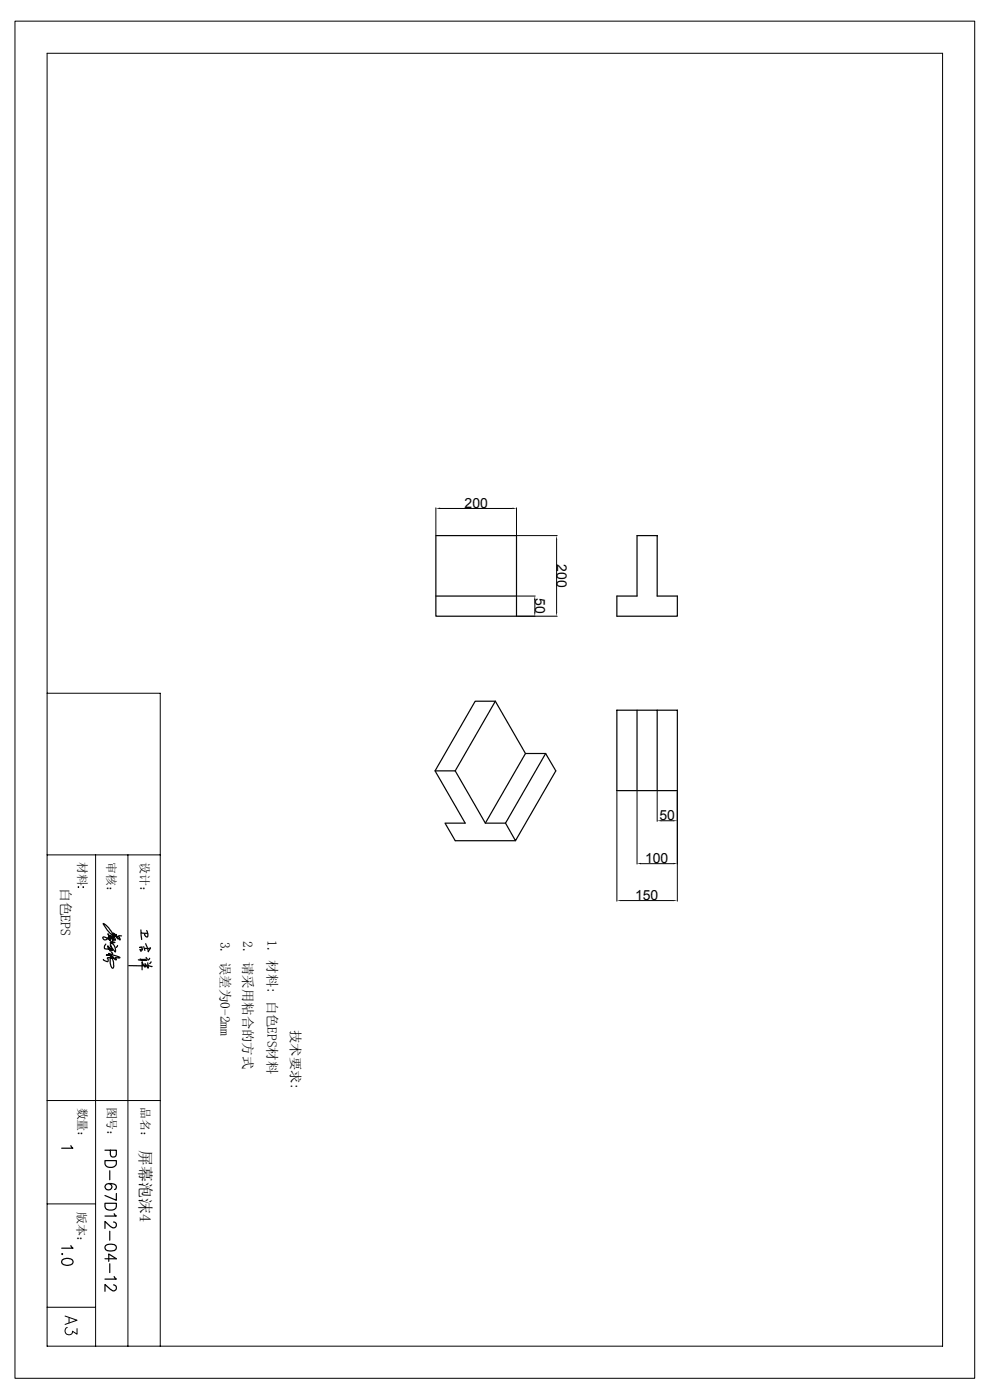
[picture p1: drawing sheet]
<svg xmlns="http://www.w3.org/2000/svg" width="210mm" height="297mm" viewBox="0 0 210 297" stroke-linecap="round" stroke-linejoin="round" font-family="sans-serif">
<g fill="none" stroke="#000" stroke-width=".25">
<path d="M92.5 113.6h17.1v17.1h-17.1zM135.1 113.6h4.3v12.8h4.3v4.3h-12.8v-4.3h4.2zM92.5 126.4h17.1M105.1 148.8h-4.3l-8.5 14.7M105.1 148.8l-8.5 14.7M105.1 148.8l6.4 11.1M115.7 159.9l2.2 3.6-8.6 14.9-2.1-3.8M115.7 159.9l-8.5 14.7h-4.2l-6.4-11.1M115.7 159.9h-4.2l-8.5 14.7M130.9 150.7h12.8v17h-12.8zM135.1 150.7v17M139.4 150.7v17"/>
<path d="M96.6 163.5h-4.3l6.4 11.1h-4.3l2.2 3.8h12.7M25.8 198.5l-.7 .1 .4 .6-.1 .2-.8-1.2 .4 1-1-1.2 .3 .7a6.8 6.8 0 0 1-2.4-2.8 6.2 6.2 0 0 1 2.6 3.6l-.3-.2-.3-.7v1.1l-.4-1.3 .2 .7-.8-1 .5 1.1-.1 .2-.2-.7a.69 .69 0 0 1-.4 .6 .69 .69 0 0 1-.8-.1l-.1-.3a1.25 1.25 0 0 1 1.4 .5 1.29 1.29 0 0 0 1.2 .5l-1 .1a1.62 1.62 0 0 1 1.1 2l-.8-.9-.2-.7 .3 1.3-.9-1a1.06 1.06 0 0 0 .5 1h.1a.23 .23 0 0 0-.1-.3 .23 .23 0 0 0-.2 0l-.8-.1a.6 .6 0 0 1 0-1M29.9 197.3v.7h1.4M29.9 198l.2 1.3M31.1 197.4a1.24 1.24 0 0 1 .1 1.4l-.5-.3v-.4M23.6 201.9l.3 .3-.1 .3-.8-.2 .3 .1-.1 .2h-.6a4.8 4.8 0 0 1 2.8 .5l-.1 .1h-.8l.2 .3a.49 .49 0 0 1-.7-.4l-.6-.4 .4 .6 .3 .9a1.01 1.01 0 0 1-.2 1.2l-.5-.9v-1.3a.3 .3 0 0 1 .3-.3 .3 .3 0 0 1 .3 .3h-1.2l.1 .3v.5l-1-.3v-.2M24.9 200.6l-.3 .4M30.2 200.9l-.6 .1h.4l.1 .2v.3l-.4-.1 .2 .4M30.5 200.8l.2 .8M30.9 200.2l.6 1.7 .4-.8M31 203.1a.34 .34 0 0 1 .2 .5 .34 .34 0 0 1-.4 .2l-1.5-.2M31 203.5h-1.3l.4 .1 .1 .3"/>
<path d="M31.3 204.7l-1.3 .2h-2.7M31.3 204.3l.1 1.1-.6-.9v.7l-.7-1.1v1.6M31.5 204.8l.8 .2M31.7 203.3l-.2 .4M31.9 201.1l-1.3 .1M32 204l-.3 .4M15 243l.5 .6h-2.4M22.3 246.2h2.4a1.28 1.28 0 0 1-.8 1.4 1.28 1.28 0 0 1-1.5-.4zM22.3 255.3h2.4a1.3 1.3 0 0 1-.7 1.4 1.3 1.3 0 0 1-1.6-.4zM22.3 244h2.4v.9a.65 .65 0 0 1-.7 .6 .65 .65 0 0 1-.6-.6v-.9M23.1 251.1a.68 .68 0 0 1 .5 .9 .68 .68 0 0 1-1 .3 .68 .68 0 0 1 0-1.1 2.15 2.15 0 0 1 2 .2 .58 .58 0 0 1-.3 .9M23.3 248.4v1.9"/>
<path d="M24.1 259.2l.3 .1 .3 .3v.5a.72 .72 0 0 1-1.3 .1l-1.1-1.1v1.5M24.2 257.5l.5 .5h-2.4M24.7 253.2v1.4l-2.4-1M13.2 267.3a1.59 1.59 0 0 1 2.3 .3v.2a1.45 1.45 0 0 1-2.4 0zM13.3 266h-.2l.1 .1M15 264.2l.5 .6h-2.4M22.3 267h2.4l-1.6-1v1.6M22.4 264.2a2.06 2.06 0 0 1 2.2 0 .68 .68 0 0 1-.4 1.1 2.29 2.29 0 0 1-1.8-.2l-.1-.3zM23.3 261.2v1.9M23.3 268.1v1.9M24.1 272.6l.6 .4-.1 .6a.55 .55 0 0 1-.9 .1l-1.4-1.2v1.4M24.2 270.8l.5 .6h-2.4"/>
</g>
<g fill="none" stroke="#000" stroke-width=".21">
<path d="M3.2 4.5h203.6v287.9h-203.6zM10 11.3h189.9v274.3h-189.9zM92.5 107.7v5.8M93.3 107.9h15.4M109.6 107.7v5.8M109.7 113.6h8.5M118.1 114.5v15.4M109.7 130.7h8.5M109.7 126.4h3.8M113.5 127.3v2.6M10 147.1h24v138.5M130.9 167.9v23.3"/>
<path d="M135.1 167.9v15.4M139.4 167.9v6.3M140.3 174.1h2.5M143.7 167.9v23.3M10 181.4h24M16.6 188.2h.1l-.1 .1zM17.6 188.2h.1v.1zM20.3 181.4v104.2M27.1 181.4v104.2M131.7 191.1h11.1M136 183.2h6.8M10 233.5h24"/>
<path d="M10 255.4h10.3M10 277.3h10.3M13.8 279.2l2.5 .9-2.5 .9M14.6 279.5v1.1M14.3 281.6a.81 .81 0 0 0-.2 1.4 .81 .81 0 0 0 1.3-.6l.9 .6v-1.1"/>
</g>
<path d="M92.5 107.9l.8-.2v.3zM108.7 107.7l.9 .2-.9 .1zM118.1 113.6l.1 .9h-.3zM113.5 126.4l.1 .9h-.3zM113.3 129.9h.3l-.1 .8zM117.9 129.9h.3l-.1 .8zM139.4 174.1l.9-.1v.2zM142.8 174l.9 .1-.9 .1zM130.9 191.1l.8-.2v.3zM135.1 183.2l.9-.2v.3zM142.8 183l.9 .2-.9 .1zM142.8 190.9l.9 .2-.9 .1z" fill="#000"/>
<text font-size="3.4" x="29.6" y="244" transform="rotate(90 29.6 244)">屏幕泡沫4</text>
<g font-size="3">
<text x="98.6" y="107.8">200</text>
<text x="118.2" y="119.7" transform="rotate(90 118.2 119.7)">200</text>
<text x="113.5" y="126.9" transform="rotate(90 113.5 126.9)">50</text>
<text x="139.9" y="174">50</text>
<text x="136.8" y="183.1">100</text>
<text x="134.7" y="191">150</text>
</g>
<text font-size="2.9" x="12.9" y="188.3" transform="rotate(90 12.9 188.3)">白色EPS</text>
<g font-size="2.8">
<text x="46.8" y="199.8" transform="rotate(90 46.8 199.8)">3. 误差为0-2mm</text>
<text x="51.6" y="199.7" transform="rotate(90 51.6 199.7)">2. 请采用粘合的方式</text>
<text x="56.8" y="199.4" transform="rotate(90 56.8 199.4)">1. 材料: 白色EPS材料</text>
<text x="61.7" y="218.5" transform="rotate(90 61.7 218.5)">技术要求:</text>
</g>
<g font-size="2.5">
<text x="16.6" y="183" transform="rotate(90 16.6 183)">材料</text>
<text x="22.7" y="182.9" transform="rotate(90 22.7 182.9)">审核：</text>
<text x="29.8" y="182.9" transform="rotate(90 29.8 182.9)">设计：</text>
<text x="16.6" y="235" transform="rotate(90 16.6 235)">数量：</text>
<text x="22.8" y="234.7" transform="rotate(90 22.8 234.7)">图号：</text>
<text x="30" y="234.8" transform="rotate(90 30 234.8)">品名：</text>
<text x="16.5" y="257" transform="rotate(90 16.5 257)">版本：</text>
</g>
</svg>
